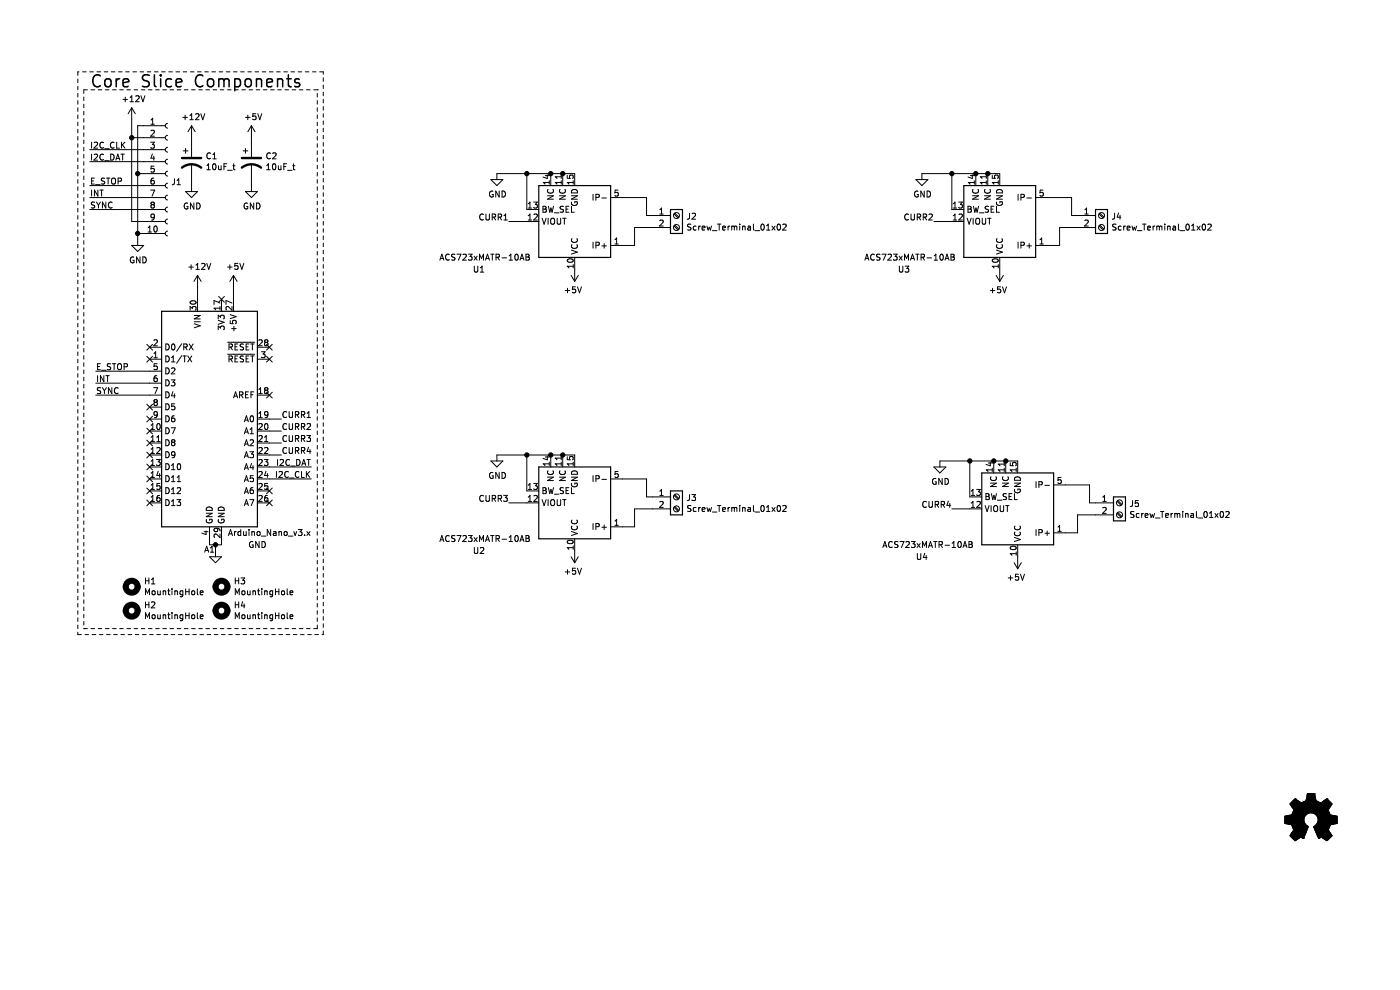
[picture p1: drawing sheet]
EESchema Schematic File Version 4
EELAYER 30 0
EELAYER END
$Descr A4 11693 8268
encoding utf-8
Sheet 1 1
Title ""
Date ""
Rev ""
Comp ""
Comment1 ""
Comment2 ""
Comment3 ""
Comment4 ""
$EndDescr
$Comp
L power:GND #PWR06
U 1 1
P 1800 4600
F 0 "#PWR06" H 1800 4350 50  0001 C CNN
F 1 "GND" H 2150 4650 50  0000 C CNN
F 2 "" H 1800 4600 50  0001 C CNN
F 3 "" H 1800 4600 50  0001 C CNN
	1    1800 4600
	1    0    0    -1  
$EndComp
Wire Wire Line
	1750 4500 1750 4550
Wire Wire Line
	1750 4550 1800 4550
Wire Wire Line
	1850 4550 1850 4500
Wire Wire Line
	1800 4550 1800 4600
Connection ~ 1800 4550
Wire Wire Line
	1800 4550 1850 4550
$Comp
L power:+5V #PWR07
U 1 1
P 1950 2400
F 0 "#PWR07" H 1950 2250 50  0001 C CNN
F 1 "+5V" H 1965 2573 50  0000 C CNN
F 2 "" H 1950 2400 50  0001 C CNN
F 3 "" H 1950 2400 50  0001 C CNN
	1    1950 2400
	1    0    0    -1  
$EndComp
Wire Wire Line
	1950 2400 1950 2500
$Comp
L power:+12V #PWR05
U 1 1
P 1650 2400
F 0 "#PWR05" H 1650 2250 50  0001 C CNN
F 1 "+12V" H 1665 2573 50  0000 C CNN
F 2 "" H 1650 2400 50  0001 C CNN
F 3 "" H 1650 2400 50  0001 C CNN
	1    1650 2400
	1    0    0    -1  
$EndComp
NoConn ~ 1250 2900
NoConn ~ 1250 3000
Wire Wire Line
	800  3300 1250 3300
Text Label 800  3200 0    50   ~ 0
INT
Text Label 2600 4000 2    50   ~ 0
I2C_CLK
Text Label 2600 3900 2    50   ~ 0
I2C_DAT
Wire Wire Line
	2600 3900 2250 3900
Wire Wire Line
	2250 4000 2600 4000
NoConn ~ 1850 2500
NoConn ~ 2250 2900
NoConn ~ 2250 3000
NoConn ~ 2250 3300
Text Label 800  3100 0    50   ~ 0
E_STOP
Wire Wire Line
	800  3200 1250 3200
Wire Wire Line
	1250 3100 800  3100
$Comp
L OCI_UPL_2_Capacitors:10uF_t C1
U 1 1
P 1600 1350
F 0 "C1" H 1715 1396 50  0000 L CNN
F 1 "10uF_t" H 1715 1305 50  0000 L CNN
F 2 "OCI_UPL_FOOTPRINTS:C_2312" H 1600 1100 30  0001 C CNN
F 3 "https://www.digikey.com/short/qcd8n7" H 1600 1550 30  0001 C CNN
F 4 "T491C106K025AT" H 1600 1600 30  0001 C CNN "Part #"
F 5 "2.021" H 1600 1150 30  0001 C CNN "UPL #"
	1    1600 1350
	1    0    0    -1  
$EndComp
$Comp
L power:GND #PWR04
U 1 1
P 1600 1550
F 0 "#PWR04" H 1600 1300 50  0001 C CNN
F 1 "GND" H 1605 1377 50  0000 C CNN
F 2 "" H 1600 1550 50  0001 C CNN
F 3 "" H 1600 1550 50  0001 C CNN
	1    1600 1550
	1    0    0    -1  
$EndComp
Wire Wire Line
	1600 1200 1600 1150
Wire Wire Line
	1600 1550 1600 1500
$Comp
L Mechanical:MountingHole H1
U 1 1
P 1100 4900
F 0 "H1" H 1200 4946 50  0000 L CNN
F 1 "MountingHole" H 1200 4855 50  0000 L CNN
F 2 "MountingHole:MountingHole_3.2mm_M3_DIN965_Pad" H 1100 4900 50  0001 C CNN
F 3 "~" H 1100 4900 50  0001 C CNN
	1    1100 4900
	1    0    0    -1  
$EndComp
$Comp
L Mechanical:MountingHole H3
U 1 1
P 1850 4900
F 0 "H3" H 1950 4946 50  0000 L CNN
F 1 "MountingHole" H 1950 4855 50  0000 L CNN
F 2 "MountingHole:MountingHole_3.2mm_M3_DIN965_Pad" H 1850 4900 50  0001 C CNN
F 3 "~" H 1850 4900 50  0001 C CNN
	1    1850 4900
	1    0    0    -1  
$EndComp
$Comp
L Mechanical:MountingHole H2
U 1 1
P 1100 5100
F 0 "H2" H 1200 5146 50  0000 L CNN
F 1 "MountingHole" H 1200 5055 50  0000 L CNN
F 2 "MountingHole:MountingHole_3.2mm_M3_DIN965_Pad" H 1100 5100 50  0001 C CNN
F 3 "~" H 1100 5100 50  0001 C CNN
	1    1100 5100
	1    0    0    -1  
$EndComp
$Comp
L Mechanical:MountingHole H4
U 1 1
P 1850 5100
F 0 "H4" H 1950 5146 50  0000 L CNN
F 1 "MountingHole" H 1950 5055 50  0000 L CNN
F 2 "MountingHole:MountingHole_3.2mm_M3_DIN965_Pad" H 1850 5100 50  0001 C CNN
F 3 "~" H 1850 5100 50  0001 C CNN
	1    1850 5100
	1    0    0    -1  
$EndComp
$Comp
L MCU_Module:Arduino_Nano_v3.x A1
U 1 1
P 1750 3500
F 0 "A1" H 1750 2411 50  0000 C CNN
F 1 "Arduino_Nano_v3.x" H 2250 2550 50  0000 C CNN
F 2 "Module:Arduino_Nano" H 1750 3500 50  0001 C CIN
F 3 "http://www.mouser.com/pdfdocs/Gravitech_Arduino_Nano3_0.pdf" H 1750 3500 50  0001 C CNN
	1    1750 3500
	1    0    0    -1  
$EndComp
Text Label 800  3300 0    50   ~ 0
SYNC
$Comp
L Connector:Conn_01x10_Female J1
U 1 1
P 1400 1450
F 0 "J1" H 1428 1380 50  0000 L CNN
F 1 "Conn_01x10_Female" H 1428 1335 50  0001 L CNN
F 2 "Connector_PinSocket_2.54mm:PinSocket_1x10_P2.54mm_Horizontal" H 1400 1450 50  0001 C CNN
F 3 "~" H 1400 1450 50  0001 C CNN
	1    1400 1450
	1    0    0    -1  
$EndComp
$Comp
L power:+12V #PWR01
U 1 1
P 1100 1000
F 0 "#PWR01" H 1100 850 50  0001 C CNN
F 1 "+12V" H 1115 1173 50  0000 C CNN
F 2 "" H 1100 1000 50  0001 C CNN
F 3 "" H 1100 1000 50  0001 C CNN
	1    1100 1000
	1    0    0    -1  
$EndComp
$Comp
L power:GND #PWR02
U 1 1
P 1150 2000
F 0 "#PWR02" H 1150 1750 50  0001 C CNN
F 1 "GND" H 1155 1827 50  0000 C CNN
F 2 "" H 1150 2000 50  0001 C CNN
F 3 "" H 1150 2000 50  0001 C CNN
	1    1150 2000
	1    0    0    -1  
$EndComp
Wire Wire Line
	1150 2000 1150 1950
Wire Wire Line
	1150 1050 1200 1050
Wire Wire Line
	1200 1950 1150 1950
Connection ~ 1150 1950
Wire Wire Line
	1100 1000 1100 1150
Wire Wire Line
	1100 1150 1200 1150
Wire Wire Line
	1200 1850 1100 1850
Wire Wire Line
	1100 1850 1100 1150
Connection ~ 1100 1150
Wire Wire Line
	1200 1450 1150 1450
Connection ~ 1150 1450
Wire Wire Line
	1150 1450 1150 1050
Text Label 750  1250 0    50   ~ 0
I2C_CLK
Text Label 750  1350 0    50   ~ 0
I2C_DAT
Text Label 750  1550 0    50   ~ 0
E_STOP
Text Label 750  1650 0    50   ~ 0
INT
Text Label 750  1750 0    50   ~ 0
SYNC
Wire Wire Line
	1200 1250 750  1250
Wire Wire Line
	750  1350 1200 1350
Wire Wire Line
	1150 1950 1150 1450
Wire Wire Line
	1200 1550 750  1550
Wire Wire Line
	750  1650 1200 1650
Wire Wire Line
	750  1750 1200 1750
$Comp
L power:+12V #PWR03
U 1 1
P 1600 1150
F 0 "#PWR03" H 1600 1000 50  0001 C CNN
F 1 "+12V" H 1615 1323 50  0000 C CNN
F 2 "" H 1600 1150 50  0001 C CNN
F 3 "" H 1600 1150 50  0001 C CNN
	1    1600 1150
	1    0    0    -1  
$EndComp
Wire Wire Line
	1650 2400 1650 2500
$Comp
L OCI_UPL_2_Capacitors:10uF_t C2
U 1 1
P 2100 1350
F 0 "C2" H 2215 1396 50  0000 L CNN
F 1 "10uF_t" H 2215 1305 50  0000 L CNN
F 2 "OCI_UPL_FOOTPRINTS:C_2312" H 2100 1100 30  0001 C CNN
F 3 "https://www.digikey.com/short/qcd8n7" H 2100 1550 30  0001 C CNN
F 4 "T491C106K025AT" H 2100 1600 30  0001 C CNN "Part #"
F 5 "2.021" H 2100 1150 30  0001 C CNN "UPL #"
	1    2100 1350
	1    0    0    -1  
$EndComp
$Comp
L power:GND #PWR09
U 1 1
P 2100 1550
F 0 "#PWR09" H 2100 1300 50  0001 C CNN
F 1 "GND" H 2105 1377 50  0000 C CNN
F 2 "" H 2100 1550 50  0001 C CNN
F 3 "" H 2100 1550 50  0001 C CNN
	1    2100 1550
	1    0    0    -1  
$EndComp
Wire Wire Line
	2100 1200 2100 1150
Wire Wire Line
	2100 1550 2100 1500
$Comp
L power:+5V #PWR08
U 1 1
P 2100 1150
F 0 "#PWR08" H 2100 1000 50  0001 C CNN
F 1 "+5V" H 2115 1323 50  0000 C CNN
F 2 "" H 2100 1150 50  0001 C CNN
F 3 "" H 2100 1150 50  0001 C CNN
	1    2100 1150
	1    0    0    -1  
$EndComp
Wire Notes Line
	700  5250 2650 5250
Wire Notes Line
	2650 5250 2650 750 
Wire Notes Line
	2650 750  700  750 
Wire Notes Line
	700  750  700  5250
Wire Notes Line
	650  5300 2700 5300
Wire Notes Line
	2700 5300 2700 600 
Wire Notes Line
	2700 600  650  600 
Wire Notes Line
	650  600  650  5300
Text Notes 750  750  0    100  ~ 0
Core Slice Components
$Comp
L Graphic:Logo_Open_Hardware_Small Logo1
U 1 1
P 10950 6850
F 0 "Logo1" H 10950 7125 50  0001 C CNN
F 1 "Logo_Open_Hardware_Small" H 10950 6625 50  0001 C CNN
F 2 "Symbol:OSHW-Symbol_6.7x6mm_SilkScreen" H 10950 6850 50  0001 C CNN
F 3 "~" H 10950 6850 50  0001 C CNN
	1    10950 6850
	1    0    0    -1  
$EndComp
$Comp
L Sensor_Current:ACS723xMATR-10AB U1
U 1 1
P 4800 1850
F 0 "U1" H 5600 2250 50  0000 C CNN
F 1 "ACS723xMATR-10AB" H 5550 2150 50  0000 C CNN
F 2 "Package_SO:SOIC-16W_7.5x10.3mm_P1.27mm" H 5150 1800 50  0001 L CIN
F 3 "http://www.allegromicro.com/~/media/Files/Datasheets/ACS723KMA-Datasheet.ashx?la=en" H 4800 1850 50  0001 C CNN
	1    4800 1850
	-1   0    0    1   
$EndComp
$Comp
L Connector:Screw_Terminal_01x02 J2
U 1 1
P 5650 1800
F 0 "J2" H 5730 1792 50  0000 L CNN
F 1 "Screw_Terminal_01x02" H 5730 1701 50  0000 L CNN
F 2 "TerminalBlock_TE-Connectivity:TerminalBlock_TE_282834-2_1x02_P2.54mm_Horizontal" H 5650 1800 50  0001 C CNN
F 3 "~" H 5650 1800 50  0001 C CNN
	1    5650 1800
	1    0    0    -1  
$EndComp
Wire Wire Line
	4600 1450 4700 1450
Connection ~ 4700 1450
Wire Wire Line
	4700 1450 4800 1450
Wire Wire Line
	4400 1750 4400 1450
Wire Wire Line
	4400 1450 4600 1450
Connection ~ 4600 1450
$Comp
L power:GND #PWR010
U 1 1
P 4150 1450
F 0 "#PWR010" H 4150 1200 50  0001 C CNN
F 1 "GND" H 4155 1277 50  0000 C CNN
F 2 "" H 4150 1450 50  0001 C CNN
F 3 "" H 4150 1450 50  0001 C CNN
	1    4150 1450
	1    0    0    -1  
$EndComp
Wire Wire Line
	4400 1450 4150 1450
Connection ~ 4400 1450
$Comp
L power:+5V #PWR012
U 1 1
P 4800 2250
F 0 "#PWR012" H 4800 2100 50  0001 C CNN
F 1 "+5V" H 4815 2423 50  0000 C CNN
F 2 "" H 4800 2250 50  0001 C CNN
F 3 "" H 4800 2250 50  0001 C CNN
	1    4800 2250
	-1   0    0    1   
$EndComp
Wire Wire Line
	5450 1900 5300 1900
Wire Wire Line
	5300 1900 5300 2050
Wire Wire Line
	5300 2050 5200 2050
Wire Wire Line
	5450 1800 5400 1800
Wire Wire Line
	5400 1800 5400 1650
Wire Wire Line
	5400 1650 5200 1650
Text Label 4250 1850 2    50   ~ 0
CURR1
Wire Wire Line
	4400 1850 4250 1850
$Comp
L Sensor_Current:ACS723xMATR-10AB U3
U 1 1
P 8350 1850
F 0 "U3" H 9150 2250 50  0000 C CNN
F 1 "ACS723xMATR-10AB" H 9100 2150 50  0000 C CNN
F 2 "Package_SO:SOIC-16W_7.5x10.3mm_P1.27mm" H 8700 1800 50  0001 L CIN
F 3 "http://www.allegromicro.com/~/media/Files/Datasheets/ACS723KMA-Datasheet.ashx?la=en" H 8350 1850 50  0001 C CNN
	1    8350 1850
	-1   0    0    1   
$EndComp
$Comp
L Connector:Screw_Terminal_01x02 J4
U 1 1
P 9200 1800
F 0 "J4" H 9280 1792 50  0000 L CNN
F 1 "Screw_Terminal_01x02" H 9280 1701 50  0000 L CNN
F 2 "TerminalBlock_TE-Connectivity:TerminalBlock_TE_282834-2_1x02_P2.54mm_Horizontal" H 9200 1800 50  0001 C CNN
F 3 "~" H 9200 1800 50  0001 C CNN
	1    9200 1800
	1    0    0    -1  
$EndComp
Wire Wire Line
	8150 1450 8250 1450
Connection ~ 8250 1450
Wire Wire Line
	8250 1450 8350 1450
Wire Wire Line
	7950 1750 7950 1450
Wire Wire Line
	7950 1450 8150 1450
Connection ~ 8150 1450
$Comp
L power:GND #PWR014
U 1 1
P 7700 1450
F 0 "#PWR014" H 7700 1200 50  0001 C CNN
F 1 "GND" H 7705 1277 50  0000 C CNN
F 2 "" H 7700 1450 50  0001 C CNN
F 3 "" H 7700 1450 50  0001 C CNN
	1    7700 1450
	1    0    0    -1  
$EndComp
Wire Wire Line
	7950 1450 7700 1450
Connection ~ 7950 1450
$Comp
L power:+5V #PWR016
U 1 1
P 8350 2250
F 0 "#PWR016" H 8350 2100 50  0001 C CNN
F 1 "+5V" H 8365 2423 50  0000 C CNN
F 2 "" H 8350 2250 50  0001 C CNN
F 3 "" H 8350 2250 50  0001 C CNN
	1    8350 2250
	-1   0    0    1   
$EndComp
Wire Wire Line
	9000 1900 8850 1900
Wire Wire Line
	8850 1900 8850 2050
Wire Wire Line
	8850 2050 8750 2050
Wire Wire Line
	9000 1800 8950 1800
Wire Wire Line
	8950 1800 8950 1650
Wire Wire Line
	8950 1650 8750 1650
Text Label 7800 1850 2    50   ~ 0
CURR2
Wire Wire Line
	7950 1850 7800 1850
$Comp
L Sensor_Current:ACS723xMATR-10AB U2
U 1 1
P 4800 4200
F 0 "U2" H 5600 4600 50  0000 C CNN
F 1 "ACS723xMATR-10AB" H 5550 4500 50  0000 C CNN
F 2 "Package_SO:SOIC-16W_7.5x10.3mm_P1.27mm" H 5150 4150 50  0001 L CIN
F 3 "http://www.allegromicro.com/~/media/Files/Datasheets/ACS723KMA-Datasheet.ashx?la=en" H 4800 4200 50  0001 C CNN
	1    4800 4200
	-1   0    0    1   
$EndComp
$Comp
L Connector:Screw_Terminal_01x02 J3
U 1 1
P 5650 4150
F 0 "J3" H 5730 4142 50  0000 L CNN
F 1 "Screw_Terminal_01x02" H 5730 4051 50  0000 L CNN
F 2 "TerminalBlock_TE-Connectivity:TerminalBlock_TE_282834-2_1x02_P2.54mm_Horizontal" H 5650 4150 50  0001 C CNN
F 3 "~" H 5650 4150 50  0001 C CNN
	1    5650 4150
	1    0    0    -1  
$EndComp
Wire Wire Line
	4600 3800 4700 3800
Connection ~ 4700 3800
Wire Wire Line
	4700 3800 4800 3800
Wire Wire Line
	4400 4100 4400 3800
Wire Wire Line
	4400 3800 4600 3800
Connection ~ 4600 3800
$Comp
L power:GND #PWR011
U 1 1
P 4150 3800
F 0 "#PWR011" H 4150 3550 50  0001 C CNN
F 1 "GND" H 4155 3627 50  0000 C CNN
F 2 "" H 4150 3800 50  0001 C CNN
F 3 "" H 4150 3800 50  0001 C CNN
	1    4150 3800
	1    0    0    -1  
$EndComp
Wire Wire Line
	4400 3800 4150 3800
Connection ~ 4400 3800
$Comp
L power:+5V #PWR013
U 1 1
P 4800 4600
F 0 "#PWR013" H 4800 4450 50  0001 C CNN
F 1 "+5V" H 4815 4773 50  0000 C CNN
F 2 "" H 4800 4600 50  0001 C CNN
F 3 "" H 4800 4600 50  0001 C CNN
	1    4800 4600
	-1   0    0    1   
$EndComp
Wire Wire Line
	5450 4250 5300 4250
Wire Wire Line
	5300 4250 5300 4400
Wire Wire Line
	5300 4400 5200 4400
Wire Wire Line
	5450 4150 5400 4150
Wire Wire Line
	5400 4150 5400 4000
Wire Wire Line
	5400 4000 5200 4000
Text Label 4250 4200 2    50   ~ 0
CURR3
Wire Wire Line
	4400 4200 4250 4200
$Comp
L Sensor_Current:ACS723xMATR-10AB U4
U 1 1
P 8500 4250
F 0 "U4" H 9300 4650 50  0000 C CNN
F 1 "ACS723xMATR-10AB" H 9250 4550 50  0000 C CNN
F 2 "Package_SO:SOIC-16W_7.5x10.3mm_P1.27mm" H 8850 4200 50  0001 L CIN
F 3 "http://www.allegromicro.com/~/media/Files/Datasheets/ACS723KMA-Datasheet.ashx?la=en" H 8500 4250 50  0001 C CNN
	1    8500 4250
	-1   0    0    1   
$EndComp
$Comp
L Connector:Screw_Terminal_01x02 J5
U 1 1
P 9350 4200
F 0 "J5" H 9430 4192 50  0000 L CNN
F 1 "Screw_Terminal_01x02" H 9430 4101 50  0000 L CNN
F 2 "TerminalBlock_TE-Connectivity:TerminalBlock_TE_282834-2_1x02_P2.54mm_Horizontal" H 9350 4200 50  0001 C CNN
F 3 "~" H 9350 4200 50  0001 C CNN
	1    9350 4200
	1    0    0    -1  
$EndComp
Wire Wire Line
	8300 3850 8400 3850
Connection ~ 8400 3850
Wire Wire Line
	8400 3850 8500 3850
Wire Wire Line
	8100 4150 8100 3850
Wire Wire Line
	8100 3850 8300 3850
Connection ~ 8300 3850
$Comp
L power:GND #PWR015
U 1 1
P 7850 3850
F 0 "#PWR015" H 7850 3600 50  0001 C CNN
F 1 "GND" H 7855 3677 50  0000 C CNN
F 2 "" H 7850 3850 50  0001 C CNN
F 3 "" H 7850 3850 50  0001 C CNN
	1    7850 3850
	1    0    0    -1  
$EndComp
Wire Wire Line
	8100 3850 7850 3850
Connection ~ 8100 3850
$Comp
L power:+5V #PWR017
U 1 1
P 8500 4650
F 0 "#PWR017" H 8500 4500 50  0001 C CNN
F 1 "+5V" H 8515 4823 50  0000 C CNN
F 2 "" H 8500 4650 50  0001 C CNN
F 3 "" H 8500 4650 50  0001 C CNN
	1    8500 4650
	-1   0    0    1   
$EndComp
Wire Wire Line
	9150 4300 9000 4300
Wire Wire Line
	9000 4300 9000 4450
Wire Wire Line
	9000 4450 8900 4450
Wire Wire Line
	9150 4200 9100 4200
Wire Wire Line
	9100 4200 9100 4050
Wire Wire Line
	9100 4050 8900 4050
Text Label 7950 4250 2    50   ~ 0
CURR4
Wire Wire Line
	8100 4250 7950 4250
Text Label 2350 3500 0    50   ~ 0
CURR1
Text Label 2350 3600 0    50   ~ 0
CURR2
Text Label 2350 3700 0    50   ~ 0
CURR3
Text Label 2350 3800 0    50   ~ 0
CURR4
Wire Wire Line
	2250 3500 2350 3500
Wire Wire Line
	2250 3600 2350 3600
Wire Wire Line
	2250 3700 2350 3700
Wire Wire Line
	2250 3800 2350 3800
NoConn ~ 1250 3400
NoConn ~ 1250 3500
NoConn ~ 1250 3600
NoConn ~ 1250 3700
NoConn ~ 1250 3800
NoConn ~ 1250 3900
NoConn ~ 1250 4000
NoConn ~ 1250 4100
NoConn ~ 1250 4200
NoConn ~ 2250 4100
NoConn ~ 2250 4200
$EndSCHEMATC
